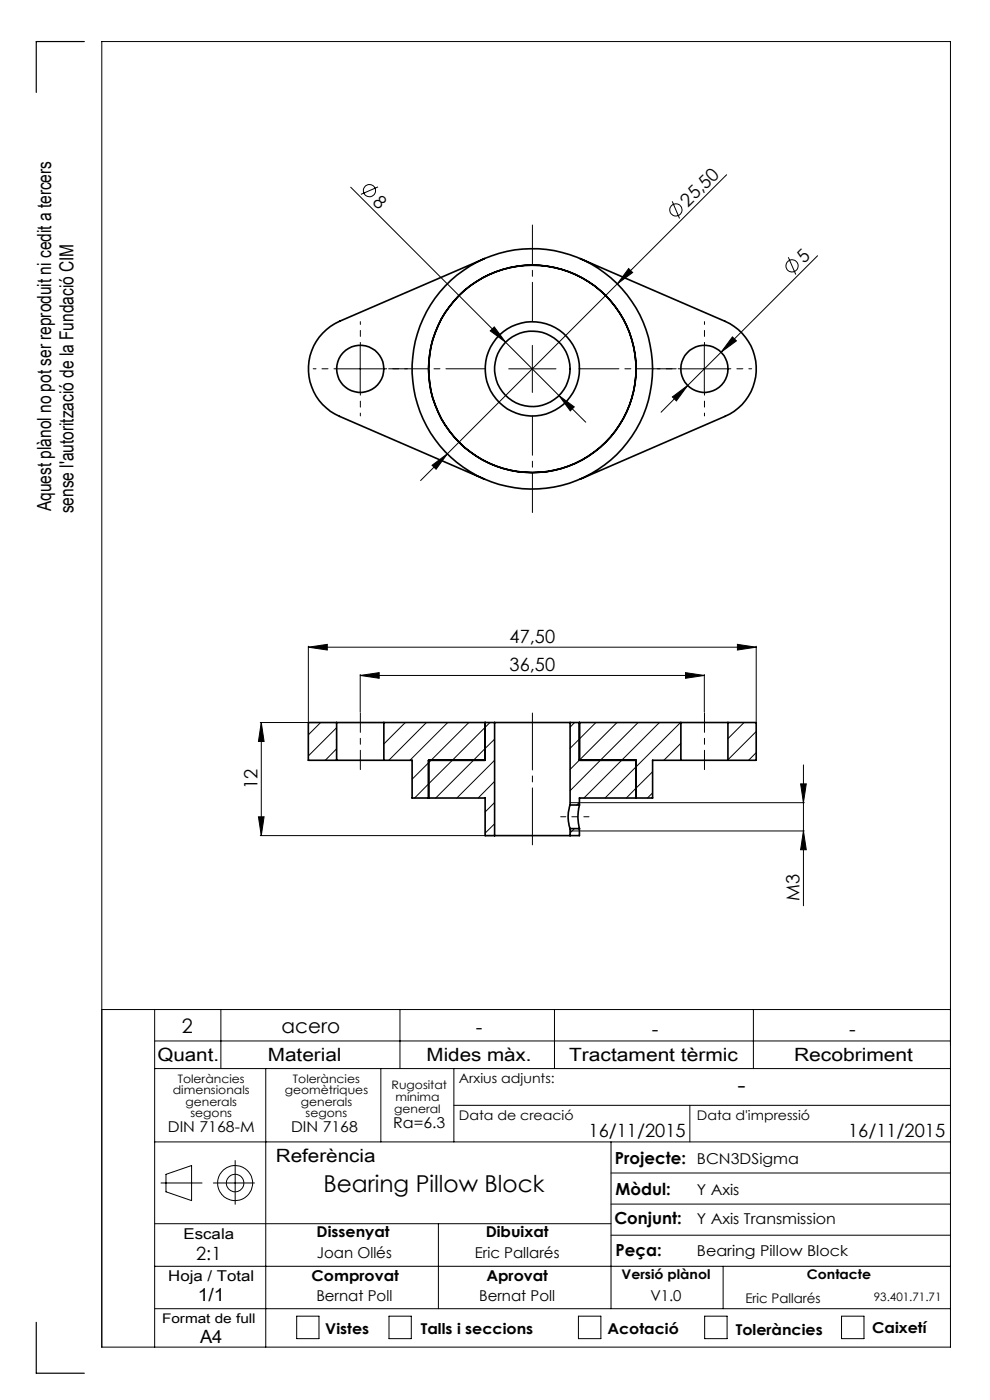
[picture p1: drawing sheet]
<svg xmlns="http://www.w3.org/2000/svg" width="210mm" height="297mm" viewBox="0 0 210 297" stroke-linecap="round" stroke-linejoin="round" font-family="sans-serif">
<g fill="none" stroke="#000" stroke-width=".21">
<path d="M74.4 39.7l32.8 32.9M80.2 39.6l-3.6 1.6M154.1 37.1l-64.9 64.8M133.3 57l.9 .8-3.2 2.4zM142.6 42.7l1.5 3.7M167.2 54.6l1.6 3.6M173.4 54.3l-20.4 20.4M71.4 78.2h10M76.4 73.3v10M104 70.2l.8-.8 2.4 3.2zM107.2 72.6l17 17M107.9 78.2h10"/>
<path d="M112.9 73.3v10M144.4 78.2h10M149.4 73.3v10M153 74.7l-7.1 7.1M155.4 71.5l.8 .8-3.2 2.4zM91.7 98.7l3.2-2.4-2.4 3.3zM118.6 83.9l3.2 2.4-.8 .9zM142.6 84.2l3.3-2.4-2.4 3.3zM145.9 81.8l-5.7 5.7M65.4 137.3l4-.6v1.2zM65.4 137.1v16M65.4 137.3h95"/>
<path d="M156.4 136.7l4 .6-4 .6zM160.4 137.1v16M55.2 153.3h26M55.4 153.3v24M55.4 153.3l.6 4h-1.2zM68 153.3l-2.6 2.6M71.4 154.4l-6 6M71.4 158.9l-2.4 2.4M76.4 143.3l4-.6v1.2zM76.4 143.1v8M76.4 143.3h73M81.5 153.3h-.1"/>
<path d="M86 153.3l-4.6 4.5M90.5 153.3l-8 8M95 153.3l-8 8M99.4 153.3l-12 12M103.9 153.3l-16 16M104.9 156.8l-12.5 12.5M121.9 153.3l-1 1M126.4 153.3l-5.5 5.4M130.9 153.3l-10 9.9M135.4 153.3l-14.5 14.4M139.9 153.3l-16 16M144.4 153.3l-16.1 16"/>
<path d="M144.4 157.7l-3.6 3.6M145.4 142.7l4 .6-4 .6zM149.4 143.1v8M157.8 153.3l-3.4 3.4M160.4 155.2l-6 6M160.4 159.7l-1.6 1.6M54.8 173.3h1.2l-.6 4zM55.2 177.3h49.5M104.9 161.3l-8 8M104.9 165.8l-3.5 3.5M104.9 170.2l-2 2.1M104.9 174.8l-2 1.9"/>
<path d="M120.9 170.3h2M120.9 176.3h2M121.8 175.8l-.9 .9M122.9 170.2l-.6 .6M123.1 170.3h47.5M123.1 176.3h47.5M138.4 163.7l-5.5 5.6M138.4 168.2l-1.1 1.1M169.8 166.3h1.2l-.6 4zM170.4 176.3l.6 4h-1.2zM170.4 162.3v29.9M21.6 214.2h180"/>
<path d="M32.8 214.2v71.6M46.8 214.2v12.5M84.8 214.2v12.5M117.6 214.2v12.5M159.8 214.2v12.5M32.8 220.8h168.8M32.8 226.7h168.8M56.4 226.7v59.1M80.8 226.7v15.5M96.3 226.7v15.5M96.3 234.5h105.3M146.3 234.5v7.7"/>
<path d="M32.8 259.6h96.8M32.8 242.2h168.8M34.1 251h8.8M35.2 249.1l5.4-1.8v7.4l-5.4-1.9zM45.3 251h8.7M49.9 246.2v9.3M93 259.6v18M129.6 242.2v35.4M129.6 255.4h72M129.6 248.8h72M32.8 277.6h168.8M32.8 268.6h168.8"/>
<path d="M62.9 279.2h4.8v4.8h-4.8zM82.5 279.2h4.7v4.8h-4.7zM122.7 279.2h4.8v4.8h-4.8zM129.6 262h72M149.5 279.2h4.7v4.8h-4.7zM153.4 268.6v9M178.5 279.2h4.8v4.8h-4.8zM21.6 285.8h180v-277h-180v277"/>
<circle cx="78.4" cy="40.4" r="1.29"/>
<circle cx="143.4" cy="44.5" r="1.29"/>
<circle cx="168" cy="56.4" r="1.29"/>
<circle cx="49.9" cy="251" r="3.7"/>
<circle cx="49.9" cy="251" r="1.86"/>
</g>
<path d="M102.9 78.2h-20.5M112.9 68.2v-20.5M122.9 78.2h20.5M112.9 88.2v20.5" fill="none" stroke="#000" stroke-width=".21" stroke-dasharray="15.2 1.3 1.3 1.3" stroke-dashoffset="6.9"/>
<path d="M71.4 78.2h-5M76.4 73.2v-5M81.4 78.2h5M144.4 78.2h-5M149.4 73.2v-5M154.4 78.2h5M76.4 83.2v5M149.4 83.2v5" fill="none" stroke="#000" stroke-width=".21" stroke-dasharray="15.2 1.3 1.3 1.3" stroke-dashoffset="14.6"/>
<path d="M76.4 163.3v-12M149.4 163.3v-12" fill="none" stroke="#000" stroke-width=".21" stroke-dasharray="15.2 1.3 1.3 1.3" stroke-dashoffset="11.1"/>
<path d="M112.9 179.2v-27.9" fill="none" stroke="#000" stroke-width=".21" stroke-dasharray="15.2 1.3 1.3 1.3" stroke-dashoffset="3.2"/>
<path d="M118.9 173.3h6" fill="none" stroke="#000" stroke-width=".21" stroke-dasharray="15.2 1.3 1.3 1.3" stroke-dashoffset="14.1"/>
<path d="M17.9 8.8h-10.2v10.8M7.7 280.5v10.8h10.2" fill="none" stroke="#000" stroke-width=".25"/>
<g fill="#000">
<path d="M91.7 98.7l.8 .9 2.4-3.3zM133.3 57l-2.3 3.2 3.2-2.4z"/>
<path d="M118.6 83.9l2.4 3.3 .8-.9zM104.8 69.4l-.8 .8 3.2 2.4z"/>
<path d="M142.6 84.2l.9 .9 2.4-3.3zM155.4 71.5l-2.4 3.2 3.2-2.4z"/>
<path d="M76.4 143.3l4-.6v1.2zM145.4 142.7l4 .6-4 .6zM65.4 137.3l4-.6v1.2zM156.4 136.7l4 .6-4 .6z"/>
<path d="M54.8 173.3h1.2l-.6 4zM55.4 153.3l.6 4h-1.2z"/>
<path d="M169.8 166.3h1.2l-.6 4zM170.4 176.3l.6 4h-1.2z"/>
</g>
<g fill="none" stroke="#000" stroke-width=".35">
<path d="M102.8 54.9l-30.8 13.3a11 11 0 0 0-6.6 10 11 11 0 0 0 6.6 10.1l30.8 13.4M123 54.9l30.8 13.3a11 11 0 0 1 6.6 10 11 11 0 0 1-6.6 10.1l-30.8 13.4M71.4 153.3h10M71.4 153.3h-6v8h6M71.4 153.3v8M81.4 153.3h23.5M81.4 153.3v8M102.9 153.3v8h-12v8M104.9 153.3h16M104.9 153.3v24M120.9 153.3v17.5M120.9 153.3h23.5"/>
<path d="M122.9 153.3v8h12v8M144.4 153.3h10M144.4 153.3v8M154.4 153.3h6v8h-6M154.4 153.3v8M71.4 161.3h10M81.4 161.3h6v8h15.5v8h2M104.9 177.3h16M120.9 170.8a7.6 7.6 0 0 0 0 5M120.9 175.8v1.5M120.9 170.8h2M120.9 175.8h2"/>
<path d="M122.9 170.8a9.8 9.8 0 0 0 0 5M122.9 175.8v1.5h-2M144.4 161.3h10M144.4 161.3h-6v8h-15.5v1.5"/>
<circle cx="76.4" cy="78.3" r="5"/>
<circle cx="112.9" cy="78.3" r="10"/>
<circle cx="112.9" cy="78.3" r="22"/>
<circle cx="112.9" cy="78.2" r="25.5"/>
<circle cx="112.9" cy="78.3" r="8"/>
<circle cx="149.4" cy="78.3" r="5"/>
</g>
<g font-size="4.9">
<text x="156.5" y="231.8">-</text>
<text x="68.6" y="253">Bearing Pillow Block</text>
</g>
<g font-size="4.2">
<text x="38.6" y="219">2</text>
<text x="59.7" y="219.2">acero</text>
<text x="100.9" y="219.4">-</text>
<text x="138.3" y="219.7">-</text>
<text x="180.1" y="219.7">-</text>
</g>
<g font-size="4.1">
<text x="10.9" y="108.4" transform="rotate(-90 10.9 108.4)">Aquest plànol no pot ser reproduit ni cedit a tercers</text>
<text x="15.6" y="108.9" transform="rotate(-90 15.6 108.9)">sense l'autorització de la Fundació CIM</text>
</g>
<g font-size="3.9">
<text x="78.9" y="43" transform="rotate(45 78.9 43)">8</text>
<text x="145.9" y="44" transform="rotate(-45 145.9 44)">25,50</text>
<text x="170.6" y="55.9" transform="rotate(-45 170.6 55.9)">5</text>
<text x="108.1" y="136.4">47,50</text>
<text x="108.1" y="142.4">36,50</text>
<text x="54.6" y="167.4" transform="rotate(-90 54.6 167.4)">12</text>
<text x="169.6" y="191.1" transform="rotate(-90 169.6 191.1)">M3</text>
<text x="33.4" y="225">Quant.</text>
<text x="56.8" y="225">Material</text>
<text x="90.5" y="225">Mides màx.</text>
<text x="120.7" y="225">Tractament tèrmic</text>
<text x="168.4" y="225">Recobriment</text>
<text x="124.8" y="241.3">16/11/2015</text>
<text x="179.9" y="241.3">16/11/2015</text>
<text x="58.5" y="246.5">Referència</text>
<text x="41.6" y="267.2">2:1</text>
<text x="41.9" y="276.1">1/1</text>
<text x="42.4" y="284.9">A4</text>
</g>
<g font-size="3.5">
<text x="130.5" y="246.8">Projecte:</text>
<text x="130.6" y="253.4">Mòdul:</text>
<text x="130.3" y="259.8">Conjunt:</text>
<text x="130.6" y="266.4">Peça:</text>
</g>
<g font-size="3.2">
<text x="83.4" y="239.3">Ra=6.3</text>
<text x="35.6" y="240.1">DIN 7168-M</text>
<text x="61.7" y="240.1">DIN 7168</text>
<text x="147.8" y="246.8">BCN3DSigma</text>
<text x="147.8" y="253.4">Y Axis</text>
<text x="38.9" y="262.9">Escala</text>
<text x="67.2" y="262.5">Dissenyat</text>
<text x="103" y="262.5">Dibuixat</text>
<text x="147.8" y="259.8">Y Axis Transmission</text>
<text x="67.2" y="266.8">Joan Ollés</text>
<text x="100.7" y="266.8">Eric Pallarés</text>
<text x="147.8" y="266.4">Bearing Pillow Block</text>
<text x="35.7" y="271.7">Hoja / Total</text>
<text x="66.1" y="271.7">Comprovat</text>
<text x="103.2" y="271.7">Aprovat</text>
<text x="67.1" y="276.1">Bernat Poll</text>
<text x="101.6" y="276.1">Bernat Poll</text>
<text x="138" y="276.1">V1.0</text>
<text x="69" y="283.1">Vistes</text>
<text x="89.3" y="283.1">Talls i seccions</text>
<text x="128.8" y="283.1">Acotació</text>
<text x="156.1" y="283.2">Toleràncies</text>
<text x="185" y="282.8">Caixetí</text>
</g>
<g font-size="2.8">
<text x="97.3" y="229.6">Arxius adjunts:</text>
<text x="97.3" y="237.7">Data de creació</text>
<text x="147.8" y="237.7">Data d'impressió</text>
<text x="131.8" y="271.4">Versió plànol</text>
<text x="171.2" y="271.4">Contacte</text>
<text x="34.4" y="280.7">Format de full</text>
<text x="158.1" y="276.3">Eric Pallarés</text>
</g>
<g font-size="2.5">
<text x="36.7" y="232.1">dimensionals</text>
<text x="37.7" y="229.6">Toleràncies</text>
<text x="60.4" y="232.1">geomètriques</text>
<text x="62.1" y="229.6">Toleràncies</text>
<text x="83.1" y="231">Rugositat</text>
<text x="83.9" y="233.5">mínima</text>
<text x="39.4" y="234.6">generals</text>
<text x="40.4" y="237.1">segons</text>
<text x="63.8" y="234.6">generals</text>
<text x="64.8" y="237.1">segons</text>
<text x="83.6" y="236.2">general</text>
<text x="185.4" y="276.1">93.401.71.71</text>
</g>
</svg>
